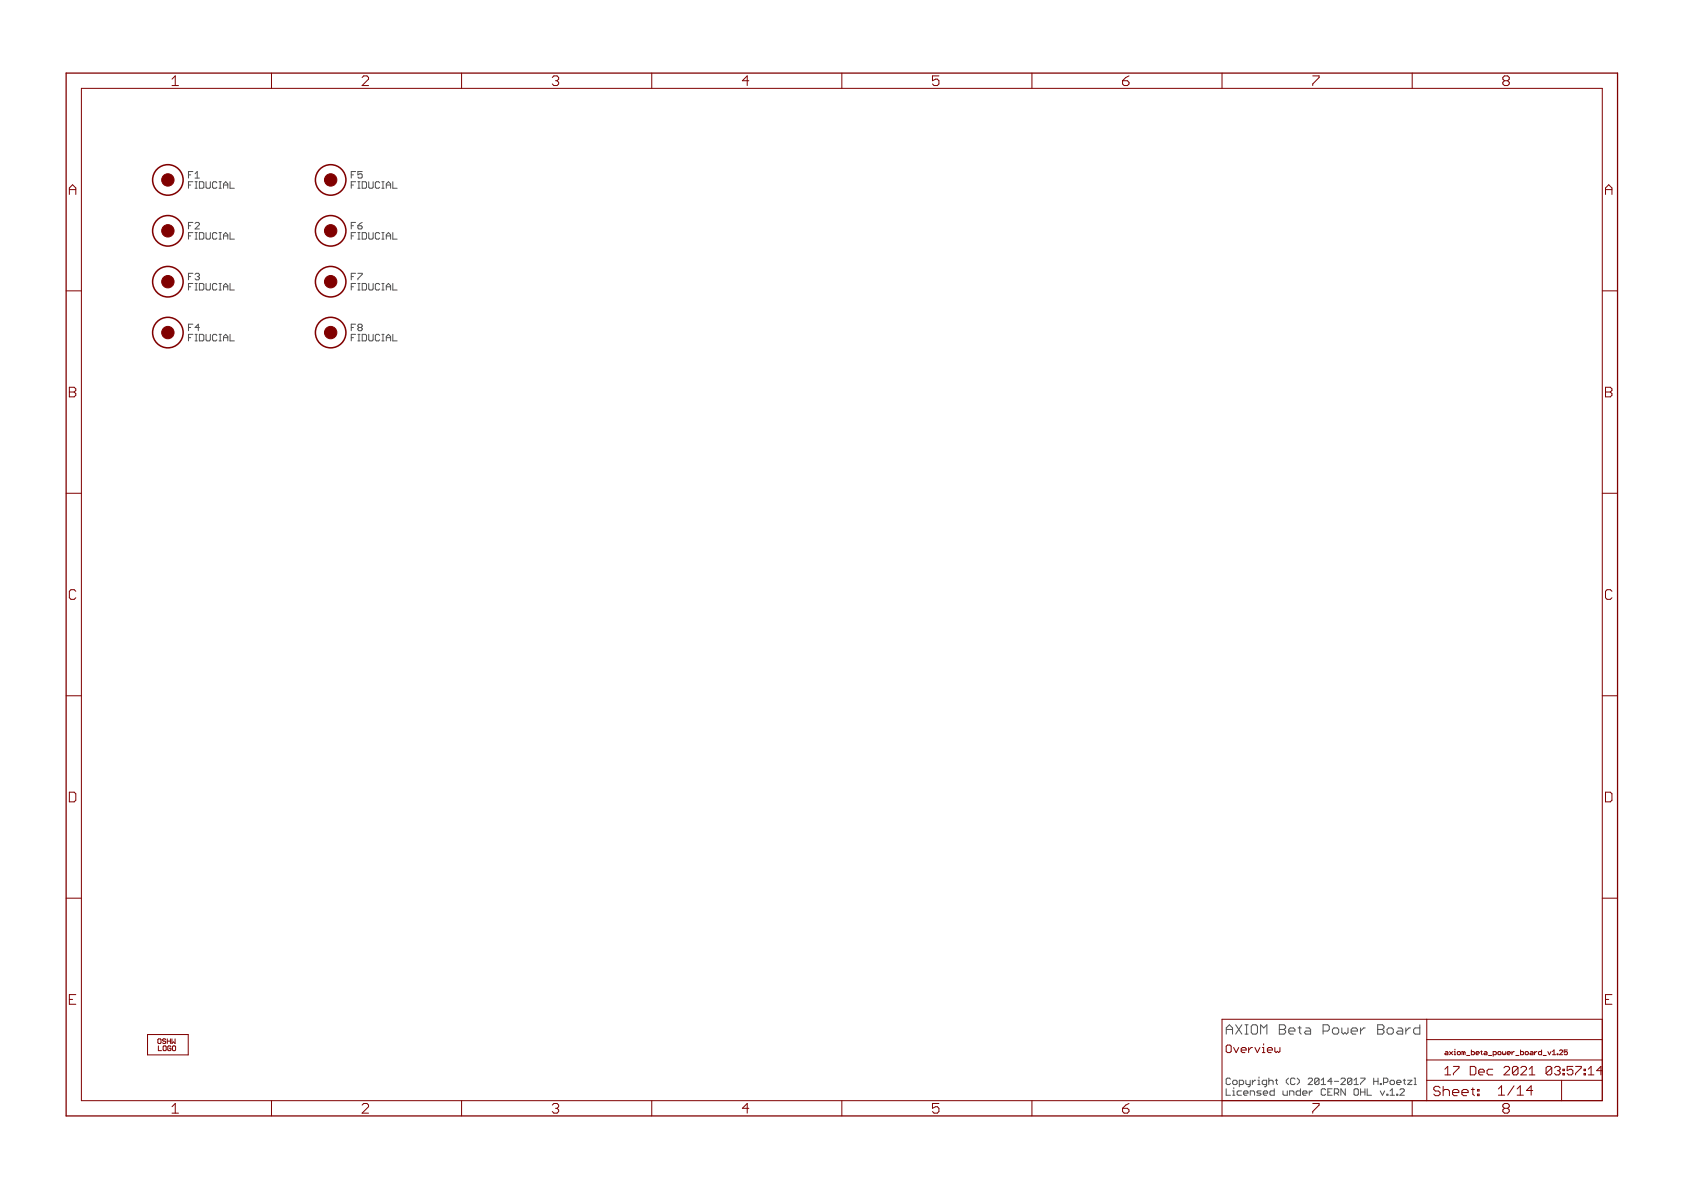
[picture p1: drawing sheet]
<svg xmlns="http://www.w3.org/2000/svg" width="420mm" height="297mm" viewBox="0 0 420 297" stroke-linecap="round" stroke-linejoin="round" font-family="sans-serif">
<g fill="none" stroke="#505050" stroke-width=".25">
<path d="M351.7 256.6h.4M354.5 255.8v2.3h-1.2l-.4-.4v-.7l.4-.4h1.2M347 272.3l.6-.5v1.6M347 273.4h1.1M348.7 270.5l.3 .2h.5M348.7 269.9l.3-.3h.5l.3 .3v.3h-1.1M348.7 273.1h.3v.3h-.3zM349.5 272l.3-.2h.5l.3 .2v.3l-1.1 1.1h1.1M350.3 269.6h.6M350.6 269.4v1.1l.3 .2M351.4 269.6h1.1l-1.1 1.1h1.1M353 270.7h.6"/>
<path d="M353 269.1h.3v1.6"/>
</g>
<g fill="none" stroke="#800000" stroke-width=".25">
<path d="M67.8 18.2v3.9M115.2 18.2v3.9M162.7 18.2v3.9M210.2 18.2v3.9M257.6 18.2v3.9M305.1 18.2v3.9M352.6 18.2v3.9M20.3 22.1h379.7v252.6h-379.7zM16.5 72.6h3.8M400 72.6h3.8M16.5 123.1h3.8M400 123.1h3.8"/>
<path d="M16.5 173.7h3.8M400 173.7h3.8M16.5 224.2h3.8M400 224.2h3.8M36.8 258.2h10.2v5.1h-10.2zM356.2 254.4v20.3M356.2 259.5h43.8M400 254.4h-94.9v24.2M67.8 274.7v3.9M115.2 274.7v3.9M162.7 274.7v3.9M210.2 274.7v3.9"/>
<path d="M257.6 274.7v3.9M352.6 274.7v3.9M356.2 269.7h43.8M356.2 264.6h43.8M359.5 271.5l-.4-.3h-.8l-.4 .3v.4l.4 .4h.8l.4 .4v.4l-.4 .4h-.8l-.4-.4M360.3 272.3l.4-.4h.8l.3 .4v1.2M360.3 271.2v2.3M362.6 272.7h1.6v-.4l-.4-.4h-.8l-.4 .4v.8l.4 .4h.8M365 272.7h1.5v-.4l-.4-.4h-.7l-.4 .4v.8l.4 .4h.7M367.3 271.9h.8M367.7 271.5v1.6l.4 .4M368.9 271.9h.4v.4h-.4z"/>
<path d="M368.9 273.1h.4v.4h-.4zM389.5 262.1h.4l.2 .4-.8 .8h.8M389.8 269.7v5M391.3 262.1h-.8v.6l.4-.2 .4 .2-.2 .6-.6-.2M396.5 268.3h1.4M400 267.3h-1.4l1.1-1.1v2.1"/>
</g>
<path d="M16.5 18.2h387.3v260.4h-387.3z" fill="none" stroke="#800000" stroke-width=".32"/>
<g fill="none" stroke="#800000" stroke-width=".38">
<circle cx="41.9" cy="57.6" r="3.8"/>
<circle cx="41.9" cy="44.9" r="3.8"/>
<circle cx="82.5" cy="57.6" r="3.8"/>
<circle cx="82.5" cy="44.9" r="3.8"/>
<circle cx="41.9" cy="70.3" r="3.8"/>
<circle cx="82.5" cy="70.3" r="3.8"/>
<circle cx="41.9" cy="83" r="3.8"/>
<circle cx="82.5" cy="83" r="3.8"/>
</g>
<g fill="#800000" stroke="#800000" stroke-width=".25">
<circle cx="41.9" cy="44.9" r="1.55"/>
<circle cx="41.9" cy="57.6" r="1.55"/>
<circle cx="41.9" cy="70.3" r="1.55"/>
<circle cx="41.9" cy="83" r="1.55"/>
<circle cx="82.5" cy="44.9" r="1.55"/>
<circle cx="82.5" cy="57.6" r="1.55"/>
<circle cx="82.5" cy="70.3" r="1.55"/>
<circle cx="82.5" cy="83" r="1.55"/>
</g>
<g font-size="3.7" fill="#800000">
<text x="42.9" y="21.4">1</text>
<text x="90.3" y="21.4">2</text>
<text x="137.8" y="21.4">3</text>
<text x="185.3" y="21.4">4</text>
<text x="232.7" y="21.4">5</text>
<text x="280.2" y="21.4">6</text>
<text x="327.6" y="21.4">7</text>
<text x="375.1" y="21.4">8</text>
<text x="17.2" y="48.6">A</text>
<text x="400.7" y="48.6">A</text>
<text x="17.2" y="99.2">B</text>
<text x="400.7" y="99.2">B</text>
<text x="17.1" y="149.7">C</text>
<text x="400.6" y="149.7">C</text>
<text x="17" y="200.2">D</text>
<text x="400.5" y="200.2">D</text>
<text x="17.3" y="250.8">E</text>
<text x="400.7" y="250.8">E</text>
<text x="42.9" y="277.9">1</text>
<text x="90.3" y="277.9">2</text>
<text x="137.8" y="277.9">3</text>
<text x="185.3" y="277.9">4</text>
<text x="232.7" y="277.9">5</text>
<text x="280.2" y="277.9">6</text>
<text x="327.6" y="277.9">7</text>
<text x="375.1" y="277.9">8</text>
</g>
<text font-size="3.6" fill="#505050" x="306" y="258.2">AXIOM Beta Power Board</text>
<text font-size="3.6" fill="#800000" x="374" y="273.5">1/14</text>
<g font-size="3.2" fill="#800000">
<text x="360.6" y="268.4">17 Dec 2021</text>
<text x="382.3" y="268.4">03:57:15</text>
</g>
<text font-size="2.9" fill="#800000" x="306" y="262.8">Overview</text>
<g font-size="2.5" fill="#505050">
<text x="47" y="47.1">FIDUCIAL</text>
<text x="47" y="44.5">F1</text>
<text x="87.6" y="47.1">FIDUCIAL</text>
<text x="87.6" y="44.5">F5</text>
<text x="47" y="59.8">FIDUCIAL</text>
<text x="47" y="57.2">F2</text>
<text x="87.6" y="59.8">FIDUCIAL</text>
<text x="87.6" y="57.2">F6</text>
<text x="47" y="69.9">F3</text>
<text x="87.6" y="69.9">F7</text>
<text x="47" y="72.5">FIDUCIAL</text>
<text x="87.6" y="72.5">FIDUCIAL</text>
<text x="47" y="82.6">F4</text>
<text x="87.6" y="82.6">F8</text>
<text x="47" y="85.2">FIDUCIAL</text>
<text x="87.6" y="85.2">FIDUCIAL</text>
<text x="306" y="270.8">Copyright (C) 2014-2017 H.Poetzl</text>
<text x="306" y="273.5">Licensed under CERN OHL v.1.2</text>
</g>
<g font-size="1.8" fill="#800000">
<text x="39.4" y="260.5">OSHW</text>
<text x="39.5" y="262.3">LOGO</text>
<text x="360.6" y="263.3">axiom_beta_power_board_v1.25</text>
</g>
</svg>
